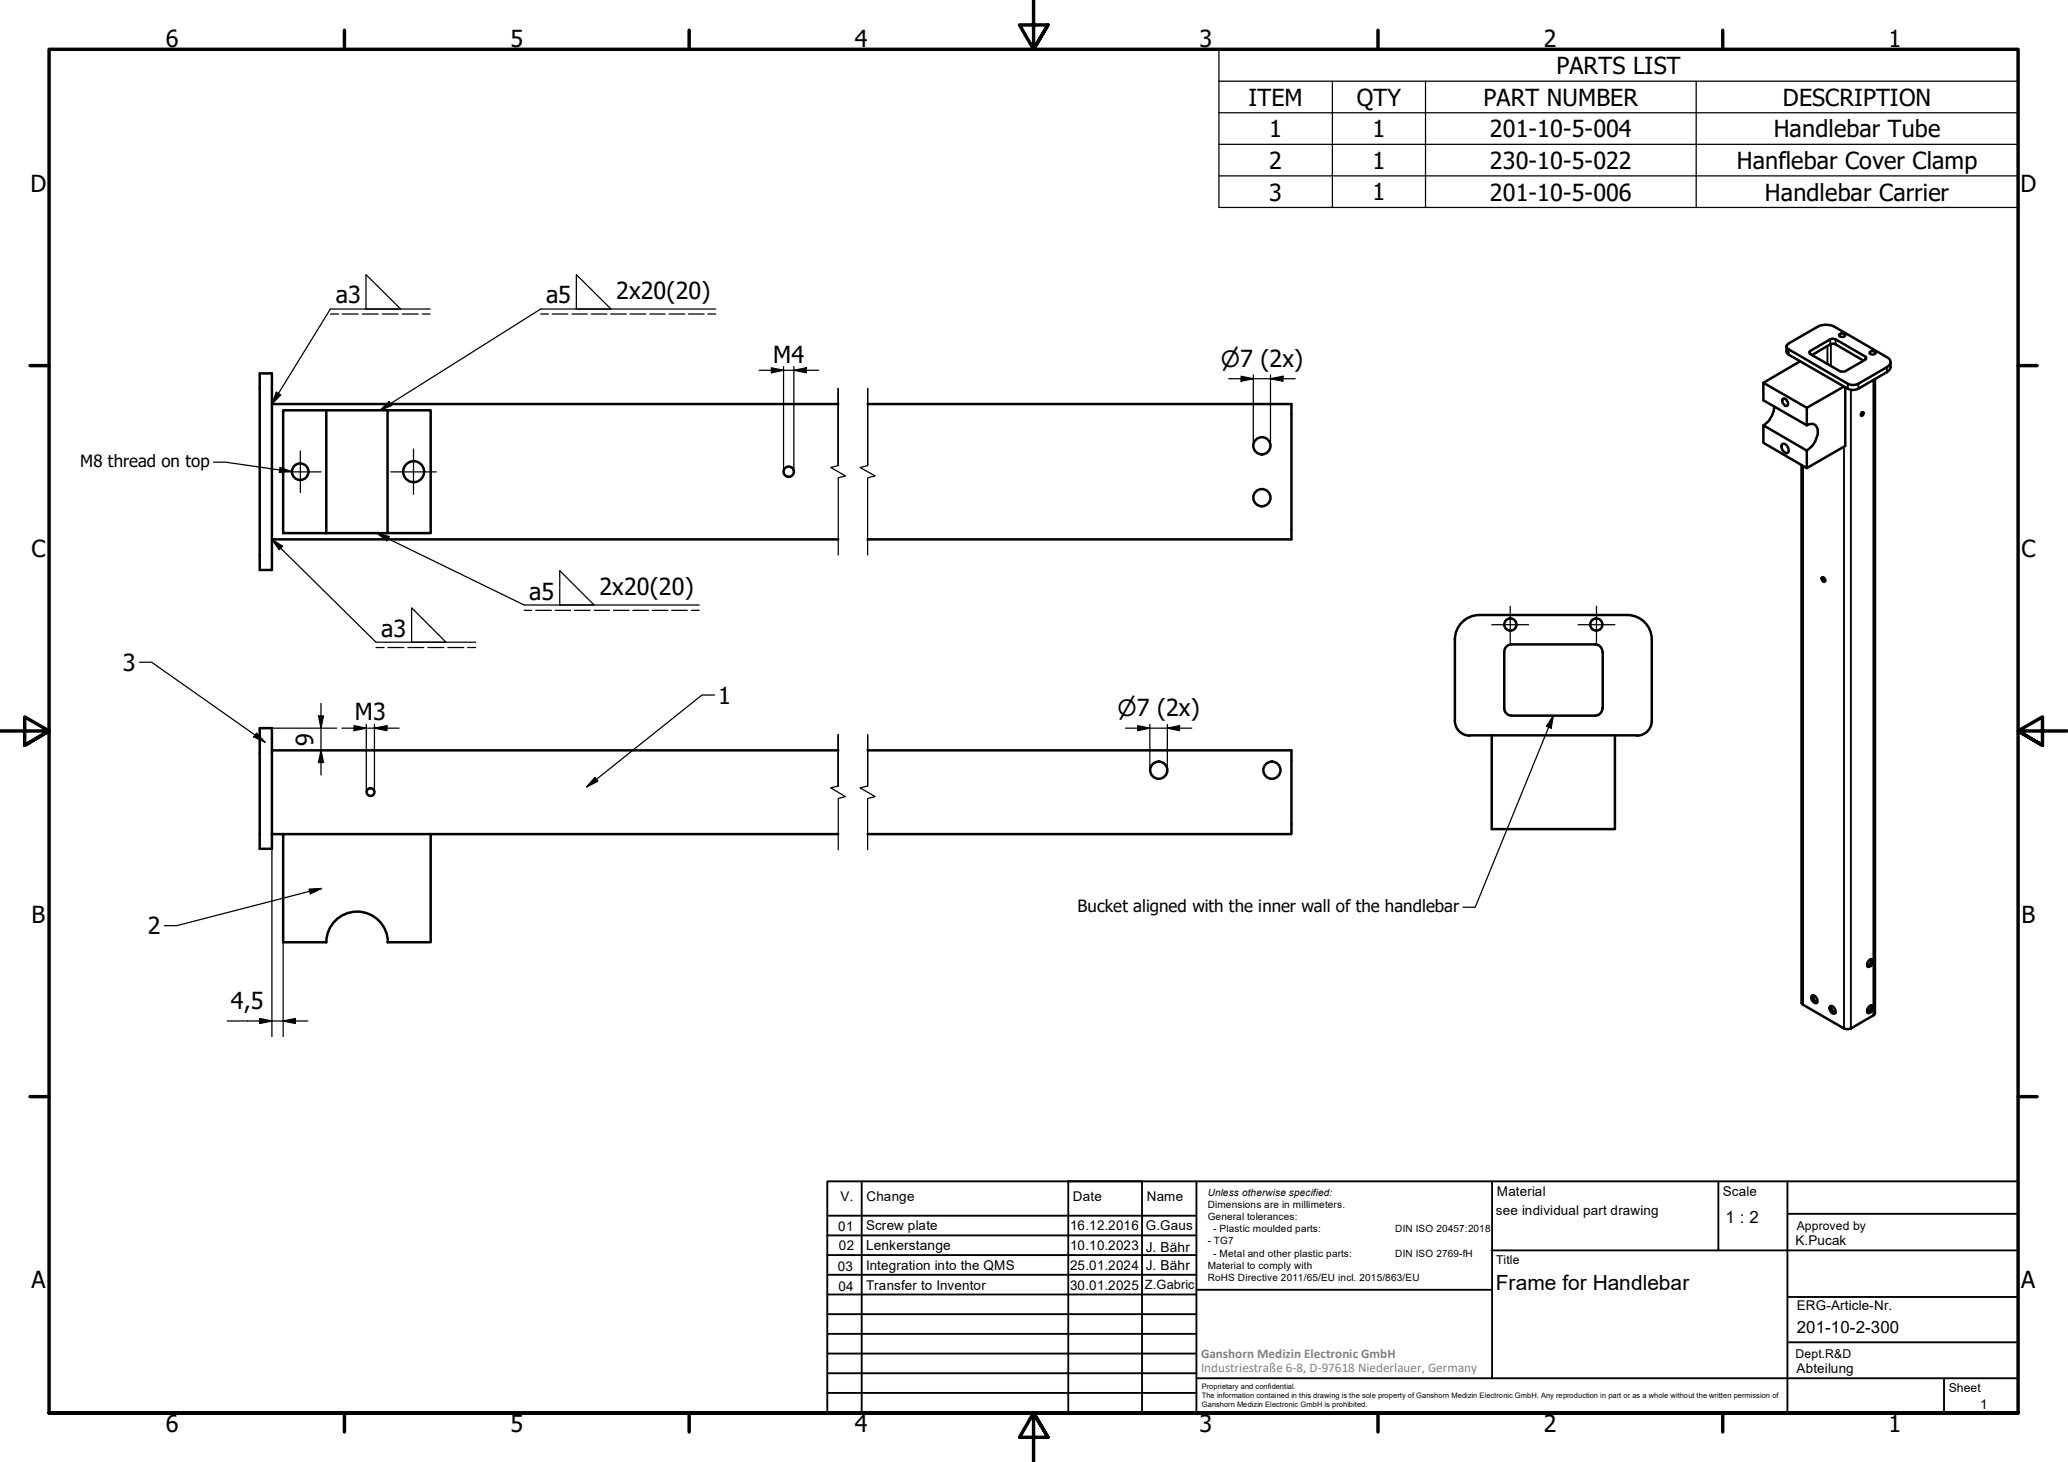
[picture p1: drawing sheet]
<svg xmlns="http://www.w3.org/2000/svg" width="420mm" height="297mm" viewBox="0 0 420 297" stroke-linecap="round" stroke-linejoin="round" font-family="sans-serif">
<!-- layer: Break Line (ISO) -->
<path d="M170.3 94.6v-15.7v15.7l-1.5 .4 3 1.7-1.5 .4v15.7M176.3 94.6v-15.7v15.7l-1.5 .4 3 1.7-1.5 .4v15.7M170.3 159.7v-10.4v10.4l-1.5 .4 3 1.7-1.5 .4v10.4M176.3 159.7v-10.4v10.4l-1.5 .4 3 1.7-1.5 .4v10.4" fill="none" stroke="#000" stroke-width=".25"/>
<!-- layer: Visible (ISO) -->
<g fill="none" stroke="#000" stroke-width=".51">
<path d="M52.8 75.9h2.4v39.9h-2.4zM358.3 77.8l8.8 5.1 7.5-4.4M363 70.4v1.2l.4 .5 12.3 7 .9 .1 1-.2 5.7-3.4a1.36 1.36 0 0 0 .8-1v-1M363 70.1l6.3-3.7a3.7 3.7 0 0 1 3.4 0l10.6 6.2a1.06 1.06 0 0 1 .8 1 1.06 1.06 0 0 1-.8 1l-5.7 3.4-1.3 .2-.9-.2-12-7a.63 .63 0 0 1-.4-.9zM365.8 73.4l-7.5 4.4v3.5l8.8 5.1M367.7 71.4l4.2-2.5 .7-.1 6.4 3.6 .2 .4-.2 .3-4.1 2.3-.9 .1-6.2-3.6-.2-.2zM368.2 72.1l3.7-2.1 .7-.2 6 3.5M373.7 67.9a.63 .63 0 0 1 .7-.2 .63 .63 0 0 1 .4 .5 .63 .63 0 0 1-.6 .3 .63 .63 0 0 1-.5-.6zM374.9 78.7v11.9l-7.8 4.5M379.9 71.6l.5-.3 .5 .1 .2 .3a.64 .64 0 0 1-.7 .4 .64 .64 0 0 1-.5-.5zM380.9 77v128.9l-.3 .4-4.6 2.7-.5 .1-.9-.1-8.3-4.9-.3-.3v-109.3M55.2 82.1h115.1"/>
<path d="M66.3 83.4h12.4M78.7 83.4h8.8v24.9h-8.8zM176.3 82.1h86.1v27.5h-86.1M358.3 86.4l8.8 5.2v3.5l-8.8-5.1zM360.5 82.6a4.8 4.8 0 0 1-2.2 3.8M362.1 90.3a1.04 1.04 0 0 1 1.3 1.1v.3a.44 .44 0 0 1-.3 .4 .44 .44 0 0 1-.5-.2l-.4-.3-.3-.6zM362.2 81a.96 .96 0 0 1 .9 .5 .96 .96 0 0 1 0 1 1.05 1.05 0 0 1-1-1.1zM367.1 86.4a1.36 1.36 0 0 1 1.5-.1 1.36 1.36 0 0 1 .7 1.4 4.8 4.8 0 0 1-2.2 3.9M367.1 82.9v3.5M378.2 83.9l.2-.2a.35 .35 0 0 1 .2 .5 .35 .35 0 0 1-.5 .2zM378.3 83.8l-.2 .4M55.2 109.6h115.1"/>
<path d="M66.3 108.3v-24.9h-8.8v24.9h21.2M370.2 117.3a.56 .56 0 0 1 .6 .3 .56 .56 0 0 1-.2 .6l-.4-.3-.1-.4zM370.5 117.3l.3 .7M305.6 132.4v11.5M324.1 130.9a1.49 1.49 0 0 1 1.5 1.5M324.1 130.9h-17a1.49 1.49 0 0 0-1.5 1.5M325.6 132.4v11.5M330.6 125h-30a5 5 0 0 0-5 4.9v16.5a3 3 0 0 0 3 3.1M330.6 125a5 5 0 0 1 5 4.9v16.5a3 3 0 0 1-3 3.1M52.8 147.9h2.4v24.6h-2.4zM55.2 152.4h115.1M176.3 152.4h86.1v17.1h-86.1"/>
<path d="M298.6 149.4h34M303.1 149.4v19.1h25v-19.1M305.6 143.9a1.49 1.49 0 0 0 1.5 1.5h17M325.6 143.9a1.49 1.49 0 0 1-1.5 1.5M55.2 169.5h2.3M87.5 169.5v21.9h-8.8M87.5 169.5h-30v21.9h8.8M87.5 169.5h82.8M66.3 191.5a6.3 6.3 0 0 1 6.2-6.3 6.3 6.3 0 0 1 6.3 6.3M379.7 195.2a.55 .55 0 0 1 .7-.3 1.08 1.08 0 0 1-.9 1.6l-.2-.6zM380.2 194.9l-.2 .7-.3 .5-.4 .2M368.1 202.3a.99 .99 0 0 1 1 .5 .99 .99 0 0 1 0 1 1.11 1.11 0 0 1-1-1.5z"/>
<path d="M368.4 202.2v.5l.2 .5 .6 .4M368.7 202.4l-.3 .2M371.9 204.5a.96 .96 0 0 1 .9 .4 .96 .96 0 0 1-.1 1 .98 .98 0 0 1-.8-1.4zM372.1 204.4l.2 .9 .6 .5M379.3 205.2l.5 .2M379.7 204.6a.55 .55 0 0 1 .7-.3 1.08 1.08 0 0 1-.9 1.6l-.2-.6zM380.2 204.3v.4l-.3 .5-.6 .5"/>
<circle cx="61" cy="95.8" r="1.68"/>
<circle cx="84" cy="95.8" r="2.13"/>
<circle cx="160.2" cy="95.8" r="1.05"/>
<circle cx="256.4" cy="90.6" r="1.75"/>
<circle cx="256.4" cy="101.1" r="1.75"/>
<circle cx="306.9" cy="126.9" r="1.24"/>
<circle cx="324.3" cy="126.9" r="1.24"/>
<circle cx="235.4" cy="156.5" r="1.75"/>
<circle cx="258.4" cy="156.5" r="1.75"/>
<circle cx="75.3" cy="160.9" r=".79"/>
</g>
<!-- layer: Visible Narrow (ISO) -->
<g fill="none" stroke="#000" stroke-width=".38">
<path d="M363.4 71v1.1M367.8 71.3v.6M371.3 70.3v3.6M371.9 68.9v1.1M372 70v4.3M372.9 68.9v1.1M375.4 78v1M376 79.2v129.8M377.6 78v1M379 72.4v.7M380.6 77.2v129.1M383.3 74.6v1"/>
<path d="M366.3 94.7v109.4M374.6 90.7v118.3"/>
</g>
<!-- layer: Symbol (ISO) -->
<g fill="none" stroke="#000" stroke-width=".25">
<path d="M247.6 16.5v-6.4h162.4v6.4M247.6 16.5h162.4v6.4M247.6 16.5v25.6h162.4v-19.2M270.7 16.5v25.6M289.6 16.5v25.6M344.6 16.5v25.6M247.6 22.9h162.4M247.6 29.3h162.4M247.6 35.7h162.4M74.4 55.8l7 7h-7zM117.1 55.8l7 7h-7zM56.1 79.7l.9 .5-1.8 1.9z"/>
<path d="M67.1 63.8h1.7M69.5 63.8h3.3M73.6 63.8h3.2M77.7 63.8h3.2M81.7 63.8h3.3M85.8 63.8h1.6M87.4 62.8h-20.3l-11.9 19.3M109.9 63.8h1.5M112.2 63.8h3.2M116.2 63.8h3.1M120.1 63.8h3.2M124.1 63.8h3.2"/>
<path d="M128 63.8h3.2M132 63.8h3.1M136 63.8h3.1M139.9 63.8h3.2M143.8 63.8h1.6M145.4 62.8h-35.5l-32.7 20.6M43.4 93.9h2.4l12.8 1.8M59.1 95.7l-2.2-.7-.1 1 .7-.1M77.2 83.4l1.9-1.8 .5 .8zM55.2 109.6l2.2 1.4-.7 .7zM55.2 109.6l21.2 20.9h20.2M76.6 108.3l2.5 .7-.5 .9z"/>
<path d="M76.6 108.3l29.9 14.6h35.5M113.7 115.9l7 7h-7zM28.3 134.5h2.5l23 16.3M76.4 131.6h1.6M78.8 131.6h3.2M82.9 131.6h3.2M83.6 123.5l7 7h-7zM86.9 131.6h3.3M91 131.6h3.2M95 131.6h1.6M106.5 124h1.5M108.8 124h3.2"/>
<path d="M112.8 124h3.2M116.7 124h3.2M120.7 124h3.1M124.7 124h3.1M128.6 124h3.2M132.5 124h3.2M136.5 124h3.1M140.5 124h1.5M52.1 149l1.7 1.8-2.2-1.1zM120.8 158l.7 .7-2.3 1.2zM145.2 141.2h-2.6l-23.4 18.7M315.6 145.4l-.4 2.5-1-.3z"/>
<path d="M315.6 145.4l-15.9 38.9h-2.5M62.8 180.6l2.5-.1-2.2 1.1zM65.3 180.5l-29.4 7.6h-2.5"/>
</g>
<!-- layer: Border (ISO) -->
<g fill="none" stroke="#000" stroke-width=".7">
<path d="M70 6.1v3.9M140 6.1v3.9M210 0v10l-2.9-4.9h5.8l-2.9 4.9 2.9-4.9M280 6.1v3.9M350 6.1v3.9M6.1 74.3h3.9M410 74.3h3.9M0 148.5h10l-5-2.8v5.7l5-2.9-5 2.9M420 148.5h-10l5-2.8v5.7l-5-2.9 5 2.9M6.1 222.8h3.9M410 222.8h3.9M10 287.1v-277.1h400v277.1h-400h400"/>
<path d="M70 287.1v3.8M140 287.1v3.8M212.9 292l-2.9-4.9 2.9 4.9h-5.8l2.9-4.9v9.9M280 287.1v3.8M350 287.1v3.8"/>
</g>
<!-- layer: TitleBlock -->
<g fill="none" stroke="#000" stroke-width=".38">
<path d="M168.1 251h75M168.1 247h75M168.1 255h75M168.1 259h75M175.1 240v47M216.9 240h15M217 240v47M232 240v47M243.1 240.1v46.9h-75v-47h241.9v47.1h-167M303 254h107M303.1 240v40M349.1 240v14"/>
<path d="M363.2 240v47.1M363.2 246.6h46.8M168.1 271h75M168.1 263h75M168.1 267h75M168.1 275h75M168.1 279h75M243.1 262.1h60M363.2 272.7h46.8M363.2 263.5h46.8M168.1 283h75M216.9 287h15"/>
<path d="M243.1 280h166.9M395 280.1v7"/>
</g>
<!-- layer: Symbol (ISO) -->
<path d="M56.1 79.7l.9 .5-1.8 1.9zM56.9 95l2.4 .9-2.5 .1zM77.2 83.4l1.9-1.8 .5 .8zM55.2 109.6l2.2 1.4-.7 .7zM76.6 108.3l2.5 .7-.5 .9zM52.1 149l1.7 1.8-2.2-1.1zM120.8 158l.7 .7-2.3 1.2zM315.6 145.4l-.4 2.5-1-.3zM62.8 180.6l2.5-.1-2.2 1.1z" fill="#000"/>
<!-- layer: Dimension (ISO) -->
<g fill="none" stroke="#000" stroke-width=".25">
<path d="M154.2 75.2h12.1M156.7 74.7l2.5 .5-2.5 .5zM159.2 74.5v21.4M161.3 75.2l2.5-.5v1zM161.3 74.5v21.4M249.6 76.9h13.5M252.2 76.4l2.4 .5-2.4 .6zM254.6 76.2v14.4M258.1 76.9l2.6-.5v1.1zM258.1 76.2v14.4M55.2 147.9h13.2M64.7 145.5h1l-.5 2.4z"/>
<path d="M65.2 152.4l.5 2.5h-1zM65.2 142.9v14.6M69.5 147.9h11.6M71.9 147.4l2.5 .5-2.5 .5zM74.4 147.2v13.8M76.1 147.9l2.5-.5v1zM76.1 147.2v13.8M228.7 147.9h13.4M231.1 147.4l2.5 .5-2.5 .5zM233.6 147.2v9.2M237.2 147.9l2.4-.5v1zM237.2 147.2v9.2"/>
<path d="M55.2 172.5v38.1M57.5 191.4v19.2M46.2 207.4h16.3M52.8 206.9l2.4 .5-2.4 .5zM57.5 207.4l2.5-.5v1z"/>
</g>
<path d="M156.7 74.7l2.5 .5-2.5 .5zM161.3 75.2l2.5-.5v1zM252.2 76.4l2.4 .5-2.4 .6zM258.1 76.9l2.6-.5v1.1zM64.7 145.5h1l-.5 2.4zM65.2 152.4l.5 2.5h-1zM71.9 147.4l2.5 .5-2.5 .5zM76.1 147.9l2.5-.5v1zM231.1 147.4l2.5 .5-2.5 .5zM237.2 147.9l2.4-.5v1zM52.8 206.9l2.4 .5-2.4 .5zM57.5 207.4l2.5-.5v1z" fill="#000"/>
<!-- layer: Center Mark (ISO) -->
<path d="M56.8 95.9h8.4M61 91.6v8.5M79.4 95.9h9.2M84 91.2v9.2M303.1 126.9h7.5M306.8 123.2v7.5M320.6 126.9h7.5M324.4 123.2v7.5" fill="none" stroke="#000" stroke-width=".25"/>
<g font-size="4.8">
<text x="33.7" y="9.6">6</text>
<text x="103.7" y="9.6">5</text>
<text x="173.7" y="9.6">4</text>
<text x="243.7" y="9.6">3</text>
<text x="313.7" y="9.6">2</text>
<text x="383.7" y="9.6">1</text>
<text x="316.2" y="15">PARTS LIST</text>
<text x="253.7" y="21.4">ITEM</text>
<text x="275.7" y="21.4">QTY</text>
<text x="301.4" y="21.4">PART NUMBER</text>
<text x="362.2" y="21.4">DESCRIPTION</text>
<text x="257.9" y="27.9">1</text>
<text x="278.8" y="27.9">1</text>
<text x="302.7" y="27.9">201-10-5-004</text>
<text x="360.4" y="27.9">Handlebar Tube</text>
<text x="257.9" y="34.3">2</text>
<text x="278.8" y="34.3">1</text>
<text x="302.7" y="34.3">230-10-5-022</text>
<text x="352.9" y="34.4">Hanflebar Cover Clamp</text>
<text x="6.2" y="38.9">D</text>
<text x="257.9" y="40.8">3</text>
<text x="278.8" y="40.7">1</text>
<text x="302.7" y="40.8">201-10-5-006</text>
<text x="358.6" y="40.8">Handlebar Carrier</text>
<text x="410.5" y="38.9">D</text>
<text x="68.2" y="61.6">a3</text>
<text x="110.9" y="61.6">a5</text>
<text x="125.2" y="60.8">2x20(20)</text>
<text x="157.1" y="73.7">M4</text>
<text x="6.4" y="113.1">C</text>
<text x="410.7" y="113.1">C</text>
<text x="107.5" y="121.8">a5</text>
<text x="121.8" y="121">2x20(20)</text>
<text x="77.5" y="129.3">a3</text>
<text x="25" y="136.3">3</text>
<text x="145.9" y="143">1</text>
<text x="72.1" y="146.4">M3</text>
<text x="63.6" y="151.5" transform="rotate(-90 63.6 151.5)">9</text>
<text x="6.4" y="187.4">B</text>
<text x="30" y="189.9">2</text>
<text x="410.7" y="187.4">B</text>
<text x="46.9" y="205">4,5</text>
<text x="6.4" y="261.7">A</text>
<text x="410.7" y="261.7">A</text>
<text x="33.7" y="290.9">6</text>
<text x="103.7" y="290.9">5</text>
<text x="173.7" y="290.9">4</text>
<text x="243.7" y="290.9">3</text>
<text x="313.7" y="290.9">2</text>
<text x="383.7" y="290.9">1</text>
</g>
<g font-size="4.6">
<text x="248" y="74.5">⌀7 (2x)</text>
<text x="227" y="145.5">⌀7 (2x)</text>
</g>
<text font-size="4.3" x="303.9" y="262.2">Frame for Handlebar</text>
<g font-size="3.4">
<text x="16.3" y="94.9">M8 thread on top</text>
<text x="218.9" y="185.3">Bucket aligned with the inner wall of the handlebar</text>
<text x="350.6" y="248.5">1 : 2</text>
<text x="365.1" y="270.9">201-10-2-300</text>
</g>
<g font-size="2.8">
<text x="176" y="254">Lenkerstange</text>
<text x="232.8" y="254.3">J. Bähr</text>
<text x="232.8" y="258.1">J. Bähr</text>
</g>
<g font-size="2.7">
<text x="170.8" y="244">V.</text>
<text x="176" y="244">Change</text>
<text x="218" y="244">Date</text>
<text x="233" y="244">Name</text>
<text x="304.1" y="243">Material</text>
<text x="350" y="243.1">Scale</text>
<text x="170.3" y="250">01</text>
<text x="176" y="249.9">Screw plate</text>
<text x="217.4" y="250">16.12.2016</text>
<text x="232.8" y="250">G.Gaus</text>
<text x="303.9" y="246.8">see individual part drawing</text>
<text x="170.4" y="254">02</text>
<text x="217.4" y="254">10.10.2023</text>
<text x="364.8" y="253">K.Pucak</text>
<text x="170.2" y="258.2">03</text>
<text x="170.4" y="262.2">04</text>
<text x="176" y="258.1">Integration into the QMS</text>
<text x="176" y="262.1">Transfer to Inventor</text>
<text x="217.4" y="258.1">25.01.2024</text>
<text x="217.4" y="262.1">30.01.2025</text>
<text x="365.1" y="266.1">ERG-Article-Nr.</text>
<text x="365" y="279">Abteilung</text>
<text x="402.3" y="286.2">1</text>
</g>
<g font-size="2.7" fill="#808080">
<text x="244" y="275.8">Ganshorn Medizin Electronic GmbH</text>
<text x="244" y="278.7">Industriestraße 6-8, D-97618 Niederlauer, Germany</text>
</g>
<text font-size="2.6" x="232.6" y="262">Z.Gabric</text>
<g font-size="2.5">
<text x="365.1" y="249.9">Approved by</text>
<text x="304" y="256.8">Title</text>
<text x="364.8" y="275.8">Dept.R&amp;D</text>
<text x="395.9" y="282.9">Sheet</text>
</g>
<g font-size="2">
<text x="245.4" y="242.9">Unless otherwise specified:</text>
<text x="245.4" y="245.4">Dimensions are in millimeters.</text>
<text x="245.4" y="247.9">General tolerances:</text>
<text x="246.5" y="250.4">- Plastic moulded parts:</text>
<text x="283.5" y="250.4">DIN ISO 20457:2018</text>
<text x="245.4" y="252.8">- TG7</text>
<text x="245.4" y="257.9">Material to comply with</text>
<text x="246.5" y="255.4">- Metal and other plastic parts:</text>
<text x="283.5" y="255.4">DIN ISO 2769-fH</text>
<text x="245.4" y="260.3">RoHS Directive 2011/65/EU incl. 2015/863/EU</text>
</g>
<g font-size="1.5">
<text x="244.2" y="282.2">Proprietary and confidential.</text>
<text x="244.2" y="284">The information contained in this drawing is the sole property of Ganshorn Medizin Electronic GmbH. Any reproduction in part or as a whole without the written permission of</text>
<text x="244.2" y="285.8">Ganshorn Medizin Electronic GmbH is prohibited.</text>
</g>
</svg>
